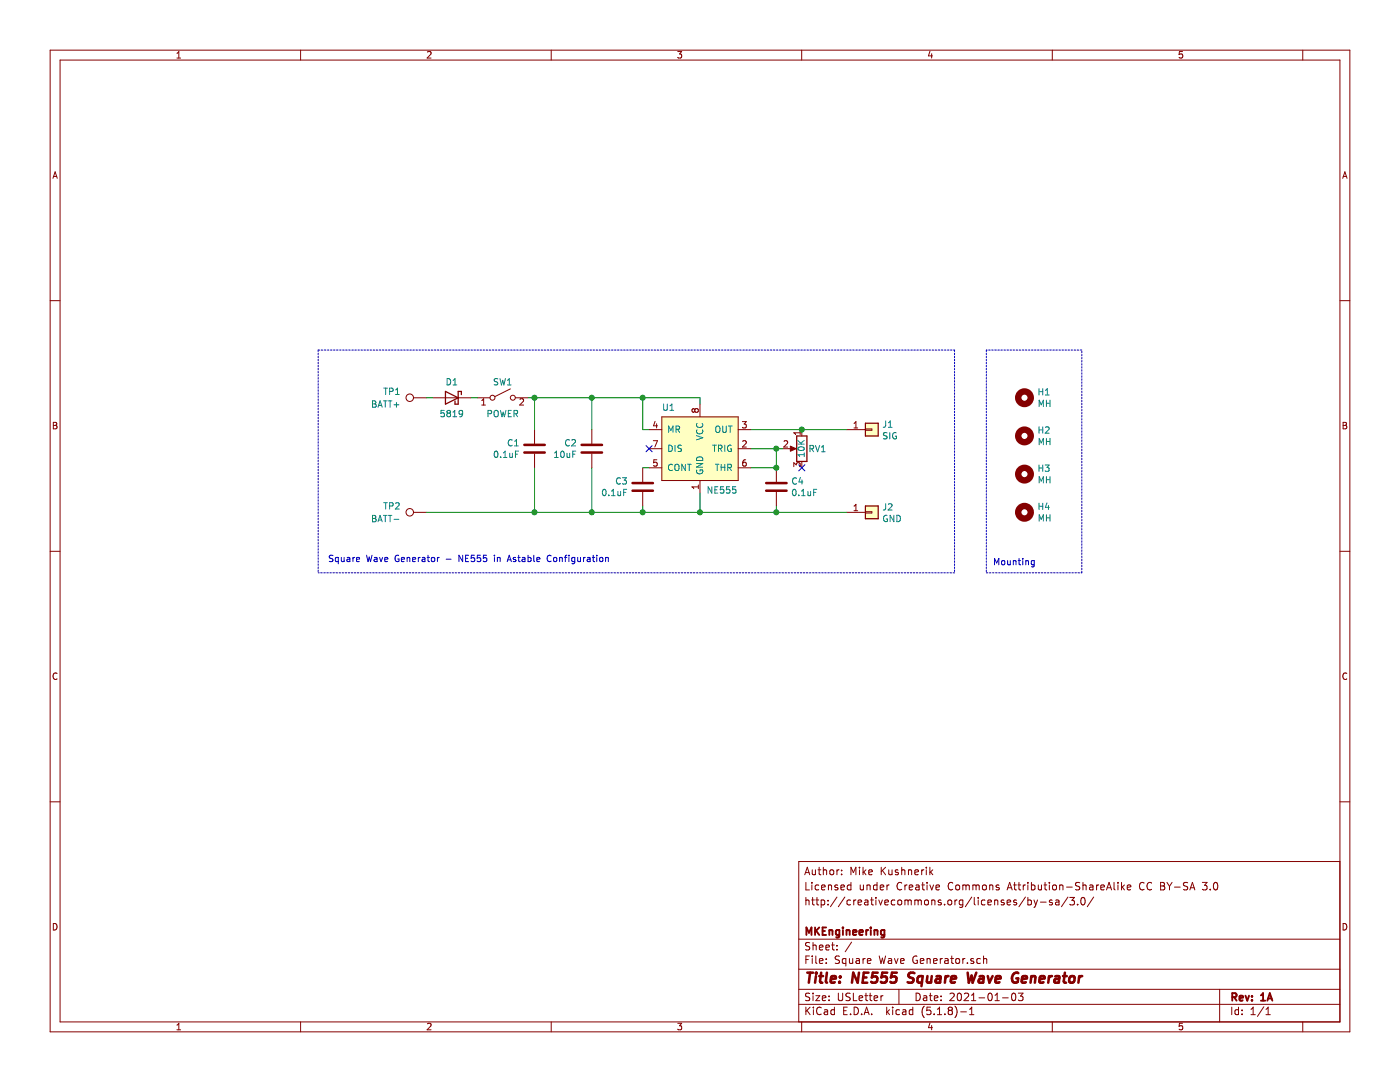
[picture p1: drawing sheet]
EESchema Schematic File Version 4
EELAYER 30 0
EELAYER END
$Descr USLetter 11000 8500
encoding utf-8
Sheet 1 1
Title "NE555 Square Wave Generator"
Date "2021-01-03"
Rev "1A"
Comp "MKEngineering"
Comment1 ""
Comment2 "http://creativecommons.org/licenses/by-sa/3.0/"
Comment3 "Licensed under Creative Commons Attribution-ShareAlike CC BY-SA 3.0"
Comment4 "Author: Mike Kushnerik"
$EndDescr
$Comp
L Square~Wave~Generator:NE555P U1
U 1 1
P 5500 3525
F 0 "U1" H 5200 3850 50  0000 L CNN
F 1 "NE555" H 5550 3200 50  0000 L CNN
F 2 "Package_DIP:DIP-8_W7.62mm" H 4850 3175 50  0001 C CNN
F 3 "" H 5000 3375 50  0001 C CNN
	1    5500 3525
	1    0    0    -1  
$EndComp
$Comp
L Connector:TestPoint TP2
U 1 1
P 3350 4025
F 0 "TP2" V 3300 4225 50  0000 L CNN
F 1 "BATT-" V 3400 4225 50  0000 L CNN
F 2 "Square Wave Generator:WIRE_SR_R" H 3550 4025 50  0001 C CNN
F 3 "~" H 3550 4025 50  0001 C CNN
	1    3350 4025
	0    -1   1    0   
$EndComp
$Comp
L Device:C C4
U 1 1
P 6100 3825
F 0 "C4" H 6215 3871 50  0000 L CNN
F 1 "0.1uF" H 6215 3780 50  0000 L CNN
F 2 "Capacitor_THT:C_Disc_D4.3mm_W1.9mm_P5.00mm" H 6138 3675 50  0001 C CNN
F 3 "~" H 6100 3825 50  0001 C CNN
	1    6100 3825
	1    0    0    -1  
$EndComp
$Comp
L Device:D_Schottky D1
U 1 1
P 3550 3125
F 0 "D1" H 3550 3250 50  0000 C CNN
F 1 "5819" H 3550 3000 50  0000 C CNN
F 2 "Diode_THT:D_DO-41_SOD81_P7.62mm_Horizontal" H 3550 3125 50  0001 C CNN
F 3 "~" H 3550 3125 50  0001 C CNN
	1    3550 3125
	-1   0    0    -1  
$EndComp
$Comp
L Connector_Generic:Conn_01x01 J1
U 1 1
P 6850 3375
F 0 "J1" H 6930 3417 50  0000 L CNN
F 1 "SIG" H 6930 3326 50  0000 L CNN
F 2 "Square Wave Generator:CT3149" H 6850 3375 50  0001 C CNN
F 3 "~" H 6850 3375 50  0001 C CNN
	1    6850 3375
	1    0    0    -1  
$EndComp
$Comp
L Connector_Generic:Conn_01x01 J2
U 1 1
P 6850 4025
F 0 "J2" H 6930 4067 50  0000 L CNN
F 1 "GND" H 6930 3976 50  0000 L CNN
F 2 "Square Wave Generator:CT3149" H 6850 4025 50  0001 C CNN
F 3 "~" H 6850 4025 50  0001 C CNN
	1    6850 4025
	1    0    0    -1  
$EndComp
$Comp
L Connector:TestPoint TP1
U 1 1
P 3350 3125
F 0 "TP1" V 3300 3325 50  0000 L CNN
F 1 "BATT+" V 3400 3325 50  0000 L CNN
F 2 "Square Wave Generator:WIRE_SR_C" H 3550 3125 50  0001 C CNN
F 3 "~" H 3550 3125 50  0001 C CNN
	1    3350 3125
	0    -1   1    0   
$EndComp
Wire Wire Line
	3350 3125 3400 3125
$Comp
L Switch:SW_SPST SW1
U 1 1
P 3950 3125
F 0 "SW1" H 3950 3250 50  0000 C CNN
F 1 "POWER" H 3950 3000 50  0000 C CNN
F 2 "Square Wave Generator:OS102011MA1QN1_RA" H 3950 3125 50  0001 C CNN
F 3 "~" H 3950 3125 50  0001 C CNN
	1    3950 3125
	1    0    0    -1  
$EndComp
Wire Wire Line
	3700 3125 3750 3125
Wire Wire Line
	5900 3675 6100 3675
Wire Wire Line
	6100 4025 6100 3975
NoConn ~ 6300 3675
$Comp
L Device:C C3
U 1 1
P 5050 3825
F 0 "C3" H 4935 3871 50  0000 R CNN
F 1 "0.1uF" H 4935 3780 50  0000 R CNN
F 2 "Capacitor_THT:C_Disc_D4.3mm_W1.9mm_P5.00mm" H 5088 3675 50  0001 C CNN
F 3 "~" H 5050 3825 50  0001 C CNN
	1    5050 3825
	1    0    0    -1  
$EndComp
Wire Wire Line
	5050 4025 5050 3975
Wire Wire Line
	5050 3675 5100 3675
$Comp
L Device:C C1
U 1 1
P 4200 3525
F 0 "C1" H 4315 3571 50  0000 L CNN
F 1 "0.1uF" H 4315 3480 50  0000 L CNN
F 2 "Capacitor_THT:C_Disc_D4.3mm_W1.9mm_P5.00mm" H 4238 3375 50  0001 C CNN
F 3 "~" H 4200 3525 50  0001 C CNN
	1    4200 3525
	-1   0    0    -1  
$EndComp
NoConn ~ 5100 3525
Wire Wire Line
	4150 3125 4200 3125
Wire Wire Line
	5500 3125 5500 3175
$Comp
L Device:R_POT RV1
U 1 1
P 6300 3525
F 0 "RV1" H 6250 3525 50  0000 R CNN
F 1 "10K" V 6300 3525 50  0000 C CNN
F 2 "Square Wave Generator:RM-065" H 6300 3525 50  0001 C CNN
F 3 "~" H 6300 3525 50  0001 C CNN
	1    6300 3525
	-1   0    0    -1  
$EndComp
Wire Wire Line
	5900 3525 6100 3525
Wire Wire Line
	6100 3525 6100 3675
Connection ~ 6100 3675
Wire Wire Line
	6100 3525 6150 3525
Connection ~ 6100 3525
Wire Wire Line
	5900 3375 6300 3375
Wire Wire Line
	6300 3375 6650 3375
Connection ~ 6300 3375
Wire Wire Line
	5050 4025 5500 4025
Connection ~ 6100 4025
Wire Wire Line
	6100 4025 6650 4025
Wire Wire Line
	5500 3875 5500 4025
Connection ~ 5500 4025
Wire Wire Line
	5500 4025 6100 4025
Wire Wire Line
	5100 3375 5050 3375
Wire Wire Line
	5050 3375 5050 3125
Wire Wire Line
	5050 3125 5500 3125
Wire Wire Line
	3350 4025 4200 4025
Wire Wire Line
	4200 3675 4200 4025
Connection ~ 4200 4025
Wire Wire Line
	4200 4025 4650 4025
Wire Wire Line
	4200 3375 4200 3125
Connection ~ 4200 3125
Wire Wire Line
	4200 3125 4650 3125
Wire Notes Line
	2500 2750 7500 2750
Wire Notes Line
	7500 4500 2500 4500
Text Notes 2575 4425 0    50   ~ 0
Square Wave Generator - NE555 in Astable Configuration
$Comp
L Mechanical:MountingHole H1
U 1 1
P 8050 3125
F 0 "H1" H 8150 3171 50  0000 L CNN
F 1 "MH" H 8150 3080 50  0000 L CNN
F 2 "MountingHole:MountingHole_3.2mm_M3" H 8050 3125 50  0001 C CNN
F 3 "~" H 8050 3125 50  0001 C CNN
	1    8050 3125
	1    0    0    -1  
$EndComp
$Comp
L Mechanical:MountingHole H2
U 1 1
P 8050 3425
F 0 "H2" H 8150 3471 50  0000 L CNN
F 1 "MH" H 8150 3380 50  0000 L CNN
F 2 "MountingHole:MountingHole_3.2mm_M3" H 8050 3425 50  0001 C CNN
F 3 "~" H 8050 3425 50  0001 C CNN
	1    8050 3425
	1    0    0    -1  
$EndComp
$Comp
L Mechanical:MountingHole H3
U 1 1
P 8050 3725
F 0 "H3" H 8150 3771 50  0000 L CNN
F 1 "MH" H 8150 3680 50  0000 L CNN
F 2 "MountingHole:MountingHole_3.2mm_M3" H 8050 3725 50  0001 C CNN
F 3 "~" H 8050 3725 50  0001 C CNN
	1    8050 3725
	1    0    0    -1  
$EndComp
$Comp
L Mechanical:MountingHole H4
U 1 1
P 8050 4025
F 0 "H4" H 8150 4071 50  0000 L CNN
F 1 "MH" H 8150 3980 50  0000 L CNN
F 2 "MountingHole:MountingHole_3.2mm_M3" H 8050 4025 50  0001 C CNN
F 3 "~" H 8050 4025 50  0001 C CNN
	1    8050 4025
	1    0    0    -1  
$EndComp
$Comp
L Device:C C2
U 1 1
P 4650 3525
F 0 "C2" H 4765 3571 50  0000 L CNN
F 1 "10uF" H 4765 3480 50  0000 L CNN
F 2 "Capacitor_THT:C_Disc_D4.3mm_W1.9mm_P5.00mm" H 4688 3375 50  0001 C CNN
F 3 "~" H 4650 3525 50  0001 C CNN
	1    4650 3525
	-1   0    0    -1  
$EndComp
Wire Wire Line
	4650 3675 4650 4025
Wire Wire Line
	4650 3375 4650 3125
Wire Wire Line
	4650 3125 5050 3125
Connection ~ 4650 3125
Connection ~ 5050 3125
Wire Wire Line
	4650 4025 5050 4025
Connection ~ 4650 4025
Connection ~ 5050 4025
Wire Notes Line
	2500 2750 2500 4500
Wire Notes Line
	7500 2750 7500 4500
Wire Notes Line
	7750 2750 7750 4500
Wire Notes Line
	7750 4500 8500 4500
Wire Notes Line
	8500 4500 8500 2750
Wire Notes Line
	8500 2750 7750 2750
Text Notes 7800 4450 0    50   ~ 0
Mounting
$EndSCHEMATC
